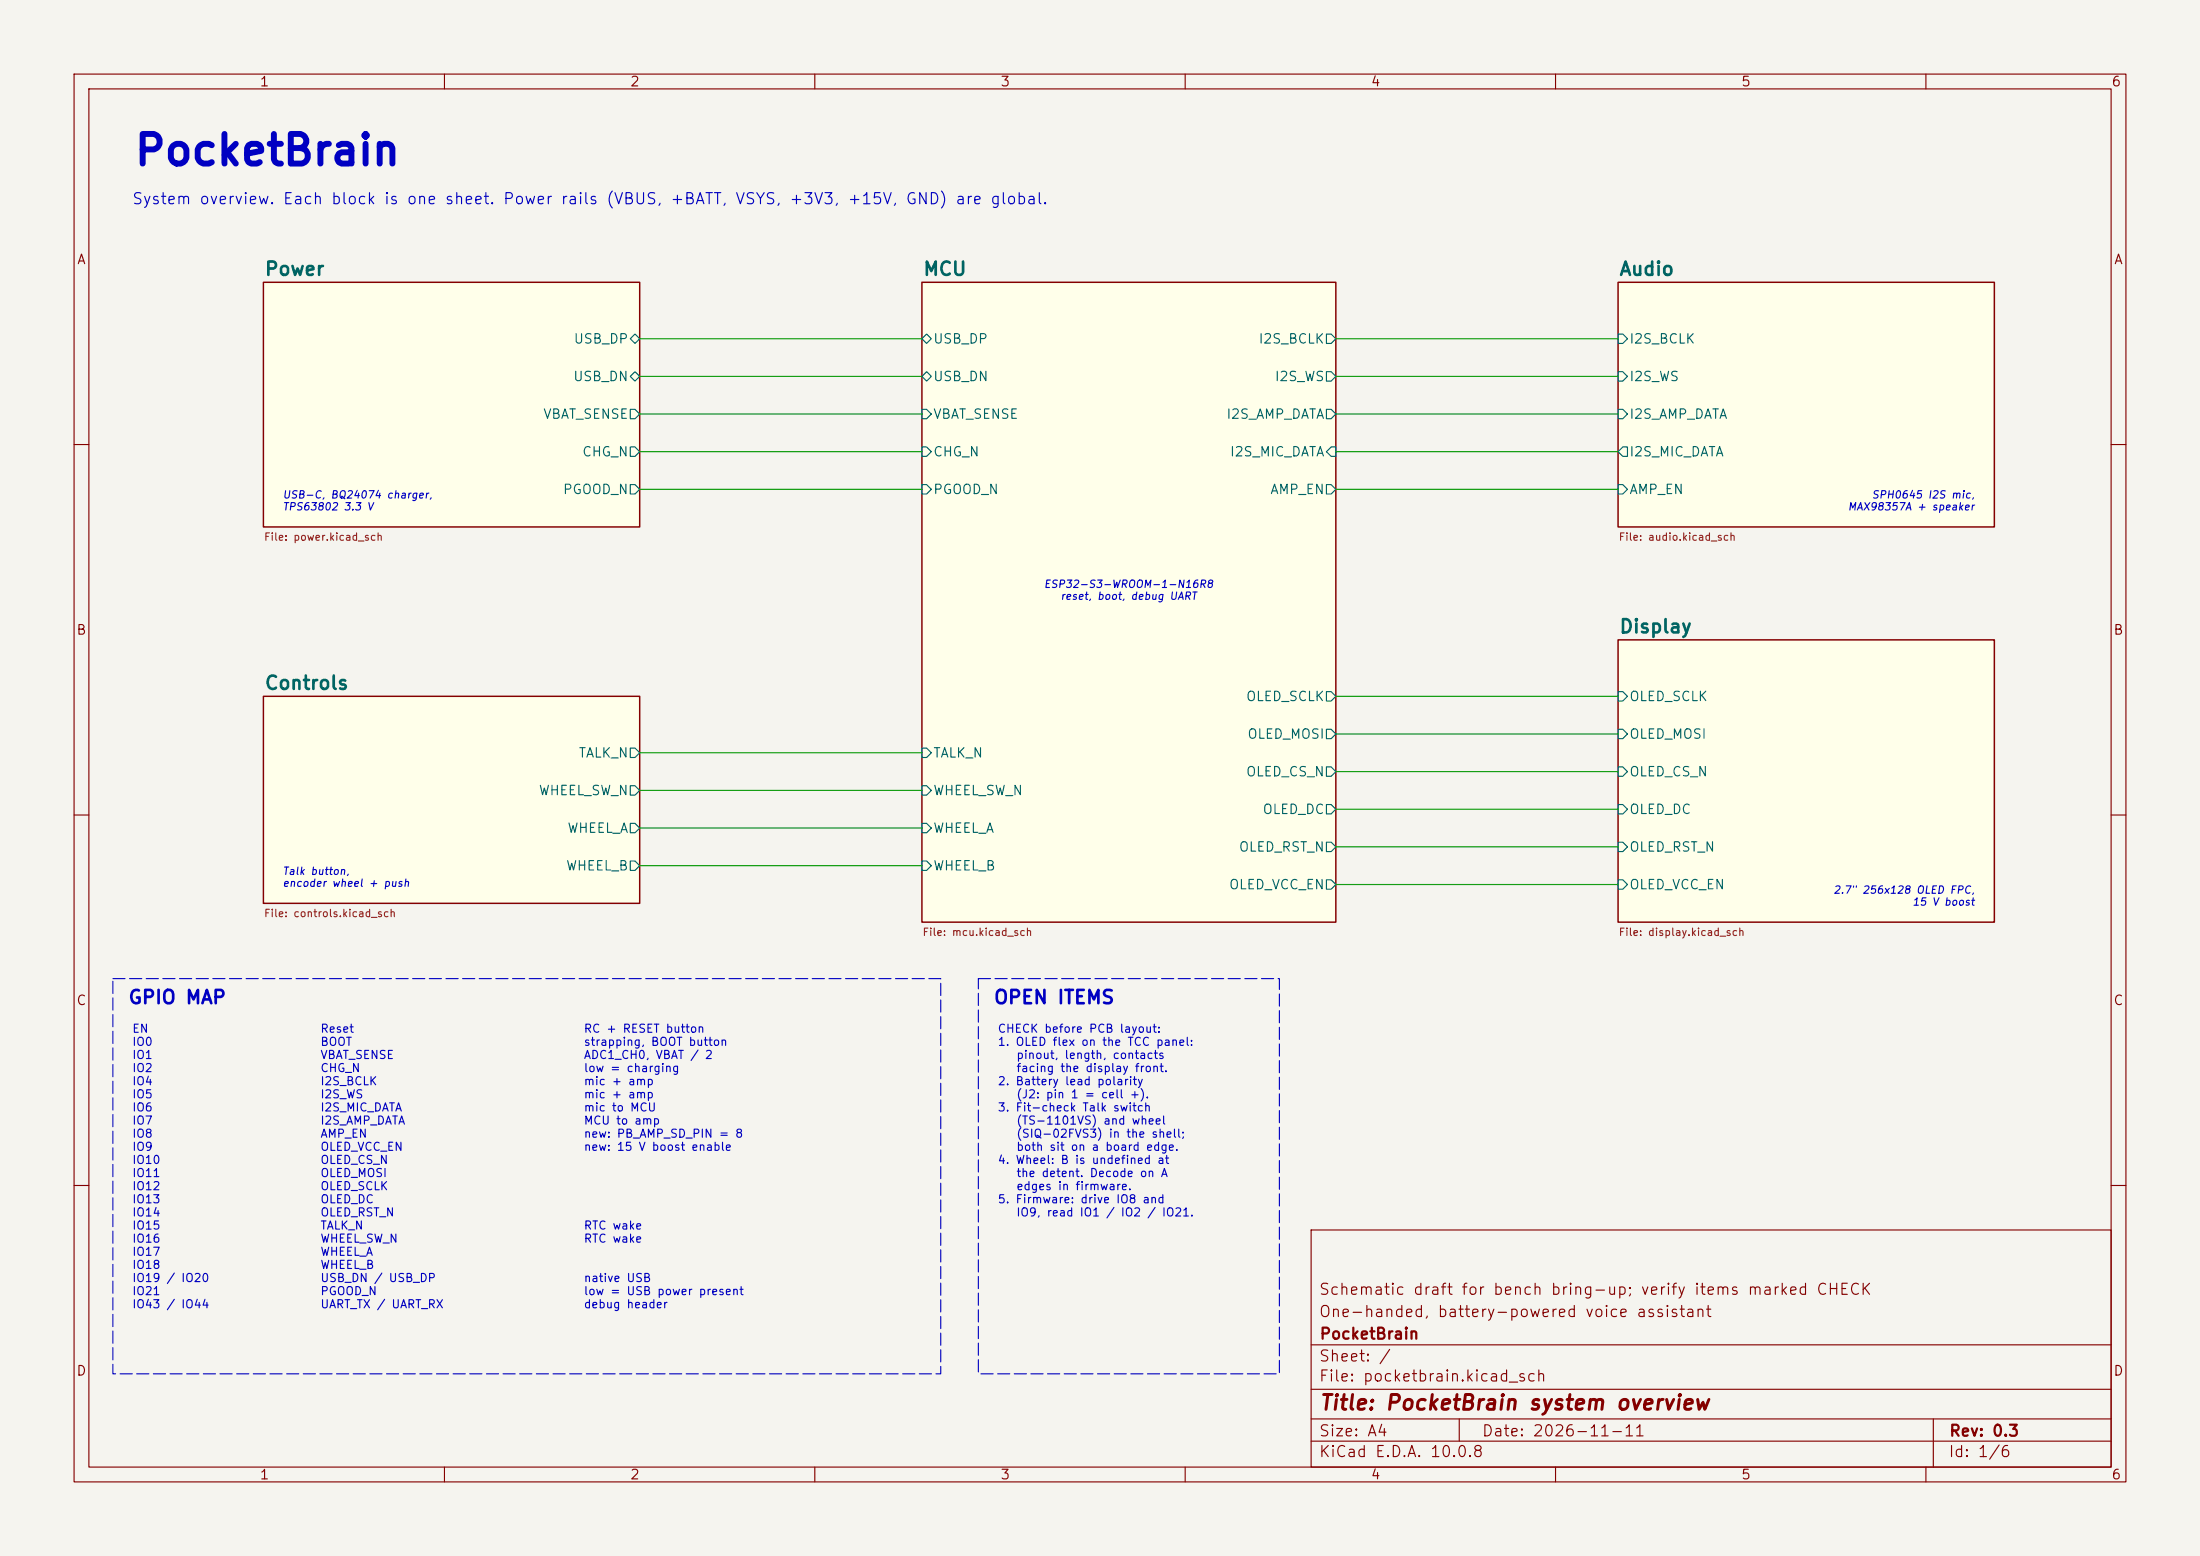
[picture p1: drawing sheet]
(kicad_sch
 (version 20260306)
 (generator "eeschema")
 (generator_version "10.0")
 (paper "A4")
 (title_block
  (title "PocketBrain system overview")
  (date "2026-11-11")
  (rev "0.3")
  (company "PocketBrain")
  (comment 1 "One-handed, battery-powered voice assistant")
  (comment 2 "Schematic draft for bench bring-up; verify items marked CHECK"))
 (lib_symbols)
 (rectangle
  (start 15.24 132.08)
  (end 127 185.42)
  (stroke (width 0.15) (type dash))
  (fill (type none)))
 (rectangle
  (start 132.08 132.08)
  (end 172.72 185.42)
  (stroke (width 0.15) (type dash))
  (fill (type none)))
 (text "USB-C, BQ24074 charger,\nTPS63802 3.3 V"
  (exclude_from_sim no)
  (at 38.1 69.215 0)
  (effects (font (size 1 1)
    (italic yes)) (justify left bottom)))
 (text "ESP32-S3-WROOM-1-N16R8\nreset, boot, debug UART"
  (exclude_from_sim no)
  (at 152.4 81.28 0)
  (effects (font (size 1 1)
    (italic yes)) (justify bottom)))
 (text "CHECK before PCB layout:\n1. OLED flex on the TCC panel:\n   pinout, length, contacts\n   facing the display front.\n2. Battery lead polarity\n   (J2: pin 1 = cell +).\n3. Fit-check Talk switch\n   (TS-1101VS) and wheel\n   (SIQ-02FVS3) in the shell;\n   both sit on a board edge.\n4. Wheel: B is undefined at\n   the detent. Decode on A\n   edges in firmware.\n5. Firmware: drive IO8 and\n   IO9, read IO1 / IO2 / IO21."
  (exclude_from_sim no)
  (at 134.62 138.43 0)
  (effects (font (size 1.1 1.1)) (justify left top)))
 (text "Reset\nBOOT\nVBAT_SENSE\nCHG_N\nI2S_BCLK\nI2S_WS\nI2S_MIC_DATA\nI2S_AMP_DATA\nAMP_EN\nOLED_VCC_EN\nOLED_CS_N\nOLED_MOSI\nOLED_SCLK\nOLED_DC\nOLED_RST_N\nTALK_N\nWHEEL_SW_N\nWHEEL_A\nWHEEL_B\nUSB_DN / USB_DP\nPGOOD_N\nUART_TX / UART_RX"
  (exclude_from_sim no)
  (at 43.18 138.43 0)
  (effects (font (size 1.1 1.1)) (justify left top)))
 (text "Talk button,\nencoder wheel + push"
  (exclude_from_sim no)
  (at 38.1 120.015 0)
  (effects (font (size 1 1)
    (italic yes)) (justify left bottom)))
 (text "RC + RESET button\nstrapping, BOOT button\nADC1_CH0, VBAT / 2\nlow = charging\nmic + amp\nmic + amp\nmic to MCU\nMCU to amp\nnew: PB_AMP_SD_PIN = 8\nnew: 15 V boost enable\n\n\n\n\n\nRTC wake\nRTC wake\n\n\nnative USB\nlow = USB power present\ndebug header"
  (exclude_from_sim no)
  (at 78.74 138.43 0)
  (effects (font (size 1.1 1.1)) (justify left top)))
 (text "System overview. Each block is one sheet. Power rails (VBUS, +BATT, VSYS, +3V3, +15V, GND) are global."
  (exclude_from_sim no)
  (at 17.78 27.94 0)
  (effects (font (size 1.5 1.5)) (justify left bottom)))
 (text "2.7\" 256x128 OLED FPC,\n15 V boost"
  (exclude_from_sim no)
  (at 266.7 122.555 0)
  (effects (font (size 1 1)
    (italic yes)) (justify right bottom)))
 (text "OPEN ITEMS"
  (exclude_from_sim no)
  (at 133.985 135.89 0)
  (effects (font (size 1.8 1.8)
    (bold yes)) (justify left bottom)))
 (text "GPIO MAP"
  (exclude_from_sim no)
  (at 17.145 135.89 0)
  (effects (font (size 1.8 1.8)
    (bold yes)) (justify left bottom)))
 (text "EN\nIO0\nIO1\nIO2\nIO4\nIO5\nIO6\nIO7\nIO8\nIO9\nIO10\nIO11\nIO12\nIO13\nIO14\nIO15\nIO16\nIO17\nIO18\nIO19 / IO20\nIO21\nIO43 / IO44"
  (exclude_from_sim no)
  (at 17.78 138.43 0)
  (effects (font (size 1.1 1.1)) (justify left top)))
 (text "PocketBrain"
  (exclude_from_sim no)
  (at 17.78 22.86 0)
  (effects (font (size 4 4)
    (bold yes)) (justify left bottom)))
 (text "SPH0645 I2S mic,\nMAX98357A + speaker"
  (exclude_from_sim no)
  (at 266.7 69.215 0)
  (effects (font (size 1 1)
    (italic yes)) (justify right bottom)))
 (wire
  (pts (xy 86.36 60.96) (xy 124.46 60.96))
  (stroke (width 0) (type default)))
 (wire
  (pts (xy 86.36 55.88) (xy 124.46 55.88))
  (stroke (width 0) (type default)))
 (wire
  (pts (xy 180.34 66.04) (xy 218.44 66.04))
  (stroke (width 0) (type default)))
 (wire
  (pts (xy 86.36 106.68) (xy 124.46 106.68))
  (stroke (width 0) (type default)))
 (wire
  (pts (xy 180.34 93.98) (xy 218.44 93.98))
  (stroke (width 0) (type default)))
 (wire
  (pts (xy 180.34 60.96) (xy 218.44 60.96))
  (stroke (width 0) (type default)))
 (wire
  (pts (xy 180.34 104.14) (xy 218.44 104.14))
  (stroke (width 0) (type default)))
 (wire
  (pts (xy 86.36 50.8) (xy 124.46 50.8))
  (stroke (width 0) (type default)))
 (wire
  (pts (xy 180.34 99.06) (xy 218.44 99.06))
  (stroke (width 0) (type default)))
 (wire
  (pts (xy 180.34 50.8) (xy 218.44 50.8))
  (stroke (width 0) (type default)))
 (wire
  (pts (xy 180.34 109.22) (xy 218.44 109.22))
  (stroke (width 0) (type default)))
 (wire
  (pts (xy 180.34 119.38) (xy 218.44 119.38))
  (stroke (width 0) (type default)))
 (wire
  (pts (xy 180.34 55.88) (xy 218.44 55.88))
  (stroke (width 0) (type default)))
 (wire
  (pts (xy 180.34 45.72) (xy 218.44 45.72))
  (stroke (width 0) (type default)))
 (wire
  (pts (xy 86.36 66.04) (xy 124.46 66.04))
  (stroke (width 0) (type default)))
 (wire
  (pts (xy 86.36 45.72) (xy 124.46 45.72))
  (stroke (width 0) (type default)))
 (wire
  (pts (xy 86.36 101.6) (xy 124.46 101.6))
  (stroke (width 0) (type default)))
 (wire
  (pts (xy 86.36 111.76) (xy 124.46 111.76))
  (stroke (width 0) (type default)))
 (wire
  (pts (xy 180.34 114.3) (xy 218.44 114.3))
  (stroke (width 0) (type default)))
 (wire
  (pts (xy 86.36 116.84) (xy 124.46 116.84))
  (stroke (width 0) (type default)))
 (sheet
  (at 218.44 38.1)
  (size 50.8 33.02)
  (exclude_from_sim no)
  (in_bom yes)
  (on_board yes)
  (dnp no)
  (stroke (width 0.2) (type solid))
  (fill (color 255 255 194 0.35))
  (property "Sheetname" "Audio" (at 218.44 37.338 0) (show_name no) (do_not_autoplace no) (effects (font (size 1.8 1.8)
    (bold yes)) (justify left bottom)))
  (property "Sheetfile" "audio.kicad_sch" (at 218.44 71.882 0) (show_name no) (do_not_autoplace no) (effects (font (size 1 1)) (justify left top)))
  (pin "I2S_BCLK" input (at 218.44 45.72 180) (effects (font (size 1.27 1.27)) (justify left)))
  (pin "I2S_WS" input (at 218.44 50.8 180) (effects (font (size 1.27 1.27)) (justify left)))
  (pin "I2S_AMP_DATA" input (at 218.44 55.88 180) (effects (font (size 1.27 1.27)) (justify left)))
  (pin "I2S_MIC_DATA" output (at 218.44 60.96 180) (effects (font (size 1.27 1.27)) (justify left)))
  (pin "AMP_EN" input (at 218.44 66.04 180) (effects (font (size 1.27 1.27)) (justify left))))
 (sheet
  (at 218.44 86.36)
  (size 50.8 38.1)
  (exclude_from_sim no)
  (in_bom yes)
  (on_board yes)
  (dnp no)
  (stroke (width 0.2) (type solid))
  (fill (color 255 255 194 0.35))
  (property "Sheetname" "Display" (at 218.44 85.598 0) (show_name no) (do_not_autoplace no) (effects (font (size 1.8 1.8)
    (bold yes)) (justify left bottom)))
  (property "Sheetfile" "display.kicad_sch" (at 218.44 125.222 0) (show_name no) (do_not_autoplace no) (effects (font (size 1 1)) (justify left top)))
  (pin "OLED_SCLK" input (at 218.44 93.98 180) (effects (font (size 1.27 1.27)) (justify left)))
  (pin "OLED_MOSI" input (at 218.44 99.06 180) (effects (font (size 1.27 1.27)) (justify left)))
  (pin "OLED_CS_N" input (at 218.44 104.14 180) (effects (font (size 1.27 1.27)) (justify left)))
  (pin "OLED_DC" input (at 218.44 109.22 180) (effects (font (size 1.27 1.27)) (justify left)))
  (pin "OLED_RST_N" input (at 218.44 114.3 180) (effects (font (size 1.27 1.27)) (justify left)))
  (pin "OLED_VCC_EN" input (at 218.44 119.38 180) (effects (font (size 1.27 1.27)) (justify left))))
 (sheet
  (at 124.46 38.1)
  (size 55.88 86.36)
  (exclude_from_sim no)
  (in_bom yes)
  (on_board yes)
  (dnp no)
  (stroke (width 0.2) (type solid))
  (fill (color 255 255 194 0.35))
  (property "Sheetname" "MCU" (at 124.46 37.338 0) (show_name no) (do_not_autoplace no) (effects (font (size 1.8 1.8)
    (bold yes)) (justify left bottom)))
  (property "Sheetfile" "mcu.kicad_sch" (at 124.46 125.222 0) (show_name no) (do_not_autoplace no) (effects (font (size 1 1)) (justify left top)))
  (pin "USB_DP" bidirectional (at 124.46 45.72 180) (effects (font (size 1.27 1.27)) (justify left)))
  (pin "USB_DN" bidirectional (at 124.46 50.8 180) (effects (font (size 1.27 1.27)) (justify left)))
  (pin "VBAT_SENSE" input (at 124.46 55.88 180) (effects (font (size 1.27 1.27)) (justify left)))
  (pin "CHG_N" input (at 124.46 60.96 180) (effects (font (size 1.27 1.27)) (justify left)))
  (pin "PGOOD_N" input (at 124.46 66.04 180) (effects (font (size 1.27 1.27)) (justify left)))
  (pin "TALK_N" input (at 124.46 101.6 180) (effects (font (size 1.27 1.27)) (justify left)))
  (pin "WHEEL_SW_N" input (at 124.46 106.68 180) (effects (font (size 1.27 1.27)) (justify left)))
  (pin "WHEEL_A" input (at 124.46 111.76 180) (effects (font (size 1.27 1.27)) (justify left)))
  (pin "WHEEL_B" input (at 124.46 116.84 180) (effects (font (size 1.27 1.27)) (justify left)))
  (pin "I2S_BCLK" output (at 180.34 45.72 0) (effects (font (size 1.27 1.27)) (justify right)))
  (pin "I2S_WS" output (at 180.34 50.8 0) (effects (font (size 1.27 1.27)) (justify right)))
  (pin "I2S_AMP_DATA" output (at 180.34 55.88 0) (effects (font (size 1.27 1.27)) (justify right)))
  (pin "I2S_MIC_DATA" input (at 180.34 60.96 0) (effects (font (size 1.27 1.27)) (justify right)))
  (pin "AMP_EN" output (at 180.34 66.04 0) (effects (font (size 1.27 1.27)) (justify right)))
  (pin "OLED_SCLK" output (at 180.34 93.98 0) (effects (font (size 1.27 1.27)) (justify right)))
  (pin "OLED_MOSI" output (at 180.34 99.06 0) (effects (font (size 1.27 1.27)) (justify right)))
  (pin "OLED_CS_N" output (at 180.34 104.14 0) (effects (font (size 1.27 1.27)) (justify right)))
  (pin "OLED_DC" output (at 180.34 109.22 0) (effects (font (size 1.27 1.27)) (justify right)))
  (pin "OLED_RST_N" output (at 180.34 114.3 0) (effects (font (size 1.27 1.27)) (justify right)))
  (pin "OLED_VCC_EN" output (at 180.34 119.38 0) (effects (font (size 1.27 1.27)) (justify right))))
 (sheet
  (at 35.56 93.98)
  (size 50.8 27.94)
  (exclude_from_sim no)
  (in_bom yes)
  (on_board yes)
  (dnp no)
  (stroke (width 0.2) (type solid))
  (fill (color 255 255 194 0.35))
  (property "Sheetname" "Controls" (at 35.56 93.218 0) (show_name no) (do_not_autoplace no) (effects (font (size 1.8 1.8)
    (bold yes)) (justify left bottom)))
  (property "Sheetfile" "controls.kicad_sch" (at 35.56 122.682 0) (show_name no) (do_not_autoplace no) (effects (font (size 1 1)) (justify left top)))
  (pin "TALK_N" output (at 86.36 101.6 0) (effects (font (size 1.27 1.27)) (justify right)))
  (pin "WHEEL_SW_N" output (at 86.36 106.68 0) (effects (font (size 1.27 1.27)) (justify right)))
  (pin "WHEEL_A" output (at 86.36 111.76 0) (effects (font (size 1.27 1.27)) (justify right)))
  (pin "WHEEL_B" output (at 86.36 116.84 0) (effects (font (size 1.27 1.27)) (justify right))))
 (sheet
  (at 35.56 38.1)
  (size 50.8 33.02)
  (exclude_from_sim no)
  (in_bom yes)
  (on_board yes)
  (dnp no)
  (stroke (width 0.2) (type solid))
  (fill (color 255 255 194 0.35))
  (property "Sheetname" "Power" (at 35.56 37.338 0) (show_name no) (do_not_autoplace no) (effects (font (size 1.8 1.8)
    (bold yes)) (justify left bottom)))
  (property "Sheetfile" "power.kicad_sch" (at 35.56 71.882 0) (show_name no) (do_not_autoplace no) (effects (font (size 1 1)) (justify left top)))
  (pin "USB_DP" bidirectional (at 86.36 45.72 0) (effects (font (size 1.27 1.27)) (justify right)))
  (pin "USB_DN" bidirectional (at 86.36 50.8 0) (effects (font (size 1.27 1.27)) (justify right)))
  (pin "VBAT_SENSE" output (at 86.36 55.88 0) (effects (font (size 1.27 1.27)) (justify right)))
  (pin "CHG_N" output (at 86.36 60.96 0) (effects (font (size 1.27 1.27)) (justify right)))
  (pin "PGOOD_N" output (at 86.36 66.04 0) (effects (font (size 1.27 1.27)) (justify right))))
 (sheet_instances
  (path ""
   (page "1"))))
